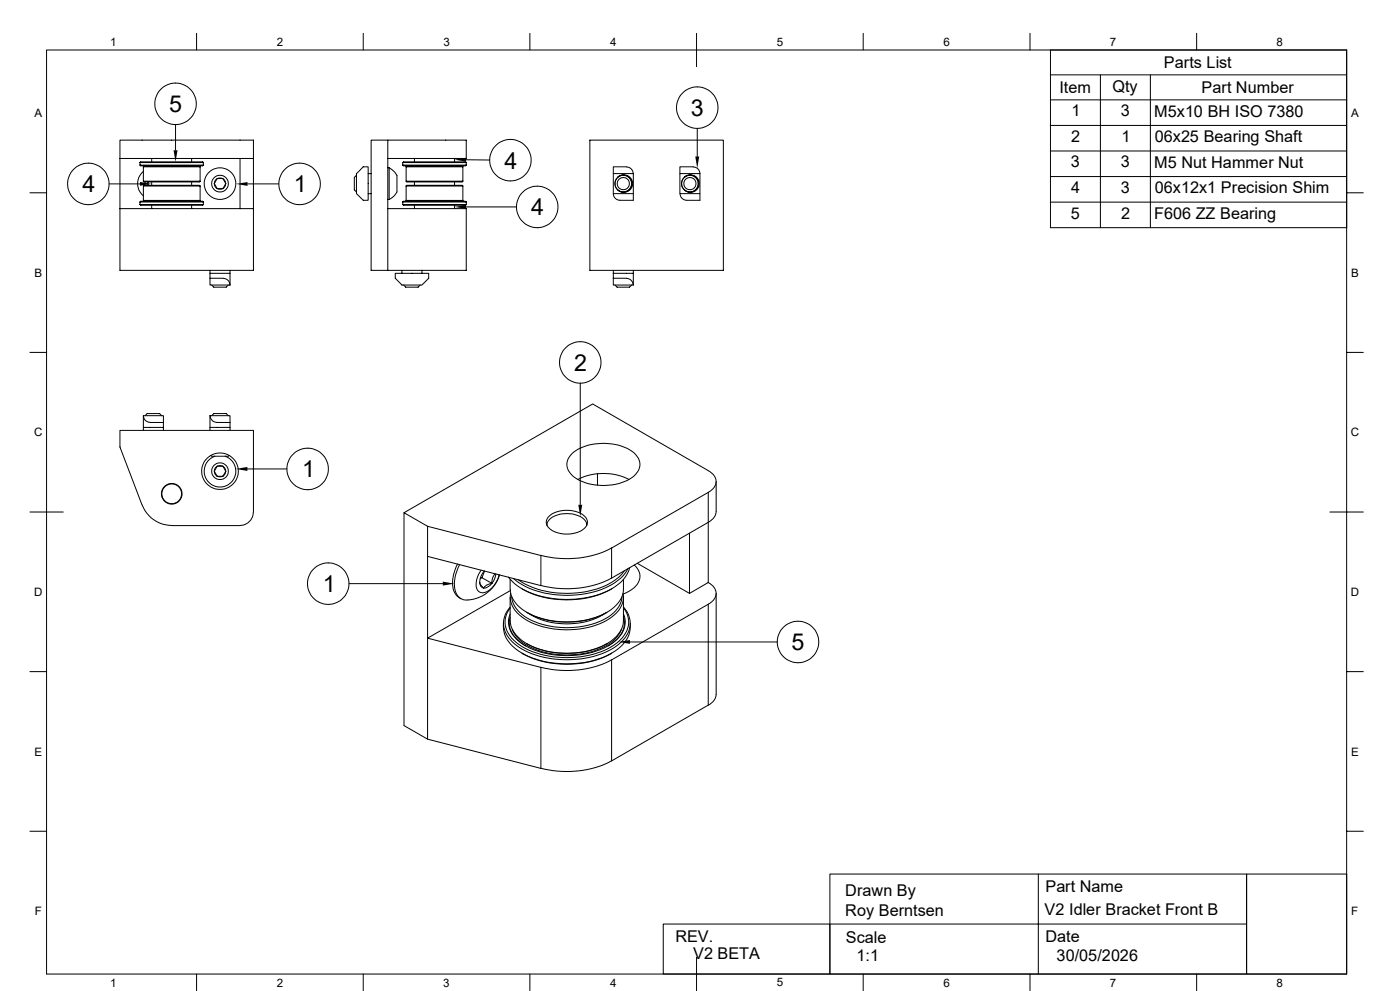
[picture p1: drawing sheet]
<svg xmlns="http://www.w3.org/2000/svg" width="420mm" height="297mm" viewBox="0 0 420 297" stroke-linecap="round" stroke-linejoin="round" font-family="sans-serif">
<g fill="none" stroke="#000" stroke-width=".3">
<path d="M14 15h390v276.9h-390zM59 10v5M109 10v5M159 10v5M209 10v10M259 10v5M309 10v5M359 10v5M404 15h-88.9v53.2h88.9M52.7 37.4v7.6M209.2 38.5v8.4M315.1 22.4h88.9"/>
<path d="M315.1 29.9h88.9M315.1 37.6h88.9M330.1 22.4v45.8M345.1 22.4v45.8M9 57.8h5M32.8 55.1h9.2M36 47.5v33.5h40v-33.5M36 47.5v-5.5h40v5.5h-4M36 47.5h36M42 49.5l.2 .2h18.6l.2-.2M42 49.5h19M42 48.7l.2-.2h18.6l.2 .2"/>
<path d="M42 48.7h19M42 48.7v.8M43 55.8l.2-.3h16.6l.2 .3M43 55.8h17M43 54.3l.2 .2h16.6l.2-.2M43 54.3h17M43 50h17M43 50v4.3M43 55.8v4.3M43 51.4a4.8 4.8 0 0 0 0 7.3M43.1 49.9h16.8M43.1 49.7v.2"/>
<path d="M43.1 49.9l-.1 .1M43.6 54.5v1M44.4 54.5v1M44.6 54.5a.58 .58 0 0 0 0 1M45.5 47.5v1M45.5 54.5v1M57.5 47.5v1M57.5 54.5v1M59.9 49.7v.2M59.9 49.9l.1 .1M60 50v4.3M60 55.8v4.3"/>
<path d="M61 48.7v.8M67.7 55a1.69 1.69 0 0 1-2.5 1.5M67.7 55a1.7 1.7 0 0 0-2.6-1.4 1.7 1.7 0 0 0 .1 2.9M67.7 55l-.6 1.1a1.24 1.24 0 0 1-1.4 .4h-.5M67.7 55l-.6-1.1a1.17 1.17 0 0 0-1.4-.4h-.1a1.24 1.24 0 0 0-1.1 1.1 1.06 1.06 0 0 0 .4 1.4l.3 .5M72 47.5v15M74.3 55.1h9.3M106.9 52.5l-.6 .7v3.7l.6 .6M110.4 52v-2h-1.4l-2.1 2v6l2.1 2h1.4v-8h.9M110.4 58h.9M116.3 42h-5v39h28.6v-18.5h-23.6M116.3 42h23.6v5.5h-23.6z"/>
<path d="M116.3 50.2h.5v9.6M116.3 47.5v33.5M116.3 59.8h.5M116.7 50.3l1.4 1 1 1.3M119.1 52.5v2.5a4 4 0 0 1-.6 3.4l-1.7 1.4M120.8 49.5l.3 .2h18.5l.3-.2M120.8 49.5h19.1M120.8 48.7l.3-.2h18.5l.3 .2M120.8 48.7h19.1M120.8 48.7v.8M121.8 55.8l.2-.3h16.6l.3 .3M121.8 55.8h17.1"/>
<path d="M121.8 54.3l.2 .2h16.6l.3-.2M121.8 54.3h17.1M121.8 50h17.1M121.8 50v4.3M121.8 55.8v4.3M122 49.9h16.7M122 49.7v.2M122 49.9l-.2 .1M124.3 47.5v1M124.3 54.5v1M136.4 47.5v1M136.4 54.5v1"/>
<path d="M138.7 49.7v.2M138.7 49.9l.2 .1M138.9 50v4.3M138.9 55.8v4.3M139.8 47.9l7.1 .1M139.9 48.7v.8M177 42h40v39h-40zM184 50h4a2.02 2.02 0 0 1 1.9 2h-5.9zM184 52v6h6M185.3 53.2l1.1-.7 1.1-.1 .9 .3 .8 .7a2.53 2.53 0 0 1 .5 2.4l-.6 .9-1.1 .8-1.1 .2-1.3-.5-.3-.3 1.3 .6h.7l1.1-.4 .9-1 .2-1.4-.6-1.3-1.3-.8h-1.2zM185.3 53.2a2.46 2.46 0 0 0 0 3.7M190 52v8h-4a2.02 2.02 0 0 1-2-2"/>
<path d="M204 50h4a2.02 2.02 0 0 1 2 2h-6zM204 52v6h6M205.3 53.2a2.46 2.46 0 0 0 0 3.7M205.4 53l.9-.5 1.1-.1 .9 .3 .9 .7a2.79 2.79 0 0 1 .5 2.4l-.7 1.1-1.1 .6-1 .2-1.3-.6-.3-.2 1.3 .6 1.7-.4 .9-.8 .3-1.4-.5-1.3-1-.9-1.2-.2-.9 .2-.6 .5zM210 52v8h-4a2.02 2.02 0 0 1-2-2M315.1 45.3h88.9M315.1 52.9h88.9M404 57.8h5M36 62.5h36M42 60.5l.2-.2h18.6l.2 .2M42 60.5h19M42 61.3l.2 .2h18.6l.2-.2"/>
<path d="M42 61.3h19M42 60.5v.8M43 60.1h17M43 60.1l.1 .1M43.1 60.2h16.8M43.1 60.2v.1M45.5 61.5v1M57.5 61.5v1M59.9 60.2v.1M60 60.1l-.1 .1M61 60.5v.8M72 62.5h4"/>
<path d="M120.8 60.5l.3-.2h18.5l.3 .2M120.8 60.5h19.1M120.8 61.3l.3 .2h18.5l.3-.2M120.8 61.3h19.1M120.8 60.5v.8M121.8 60.1h17.1M121.8 60.1l.2 .1M122 60.2h16.7M122 60.2v.1M124.3 61.5v1M136.4 61.5v1M138.7 60.2v.1"/>
<path d="M138.9 60.1l-.2 .1M139.8 62h15.1M139.9 60.5v.8M315.1 60.6h88.9M63 83.4v2h6M63 81v.9M63.5 85.4l.6 .7h3.8l.6-.7M67 83.4a2.02 2.02 0 0 1 2 2M67 83.4h-4v-1.5h6v3.5M69 81v.9M120.6 81v.9h8v1.5l-2 2h-6l-2-2v-1.5h2M121.1 85.4l.6 .7h3.7l.7-.7"/>
<path d="M126.6 81v.9M184 83.4v-1.5h6v3.5M184 81v.9M184.5 85.4l.6 .7h3.7l.7-.7M188 83.4h-4v2h6M188 83.4a2.02 2.02 0 0 1 1.9 2M190 81v.9M9 105.6h5M174.1 114.9v36.4M404 105.6h5M43 124.6h6v2h-4a2.02 2.02 0 0 1-2-2zM43 124.6v3.5h6v-1.5"/>
<path d="M43 128.1v.9M43.5 124.6l.7-.6h3.7l.6 .6M49 128.1v.9M63 124.6v3.5h6v-1.5M63 128.1v.9M63 124.6h6v2h-4a2.02 2.02 0 0 1-2-2zM63.2 136.5a4.1 4.1 0 0 0 2.8 .2h2.5l.3-.2M63.5 124.6l.6-.6h3.8l.6 .6M64.5 136.7a4.7 4.7 0 0 0-2.3 7.3 4.7 4.7 0 0 0 7.6 0 4.7 4.7 0 0 0-2.3-7.3M69 128.1v.9M171.8 135.8a16.2 16.2 0 0 1 18.4 0 4.3 4.3 0 0 1-.5 7.3 16.4 16.4 0 0 1-17.9-.5 4.3 4.3 0 0 1 0-6.8zM9 153.5h10"/>
<path d="M42.6 151.4l-6.6-17.4v-5h40v24.5M42.7 151.4a9.7 9.7 0 0 0 8.8 6.1h20.5a4 4 0 0 0 4-4M67.7 141.2a1.69 1.69 0 0 1-2.5 1.5M67.7 141.2a1.7 1.7 0 0 0-2.6-1.4 1.7 1.7 0 0 0 .1 2.9M67.7 141.2l-.6 1.1a1.23 1.23 0 0 1-1.5 .4h-.4M67.7 141.2l-.6-1.1a1.24 1.24 0 0 0-1.4-.4h-.5l-.7 1.1a1.01 1.01 0 0 0 .4 1.4l.3 .5M74.2 140.5h11.9M121.2 153.7v63.8l7.1 4 34 8.8v-30.3M164 157.4h.1M164.6 154.8a8.8 8.8 0 0 1 10.9 0 2.5 2.5 0 0 1-1 4.2 9.1 9.1 0 0 1-9.9-.8 2.26 2.26 0 0 1 0-3.4zM173.3 143.7a17.2 17.2 0 0 1 15.4 0M176 157.4a4.1 4.1 0 0 0-3.8-3.3 7.9 7.9 0 0 0-7.8 2.1l-.3 1.2"/>
<path d="M179.2 141.9v3.6M206.8 159.8v18l5.7-3.2v-27l-29 16.7M212.5 156.5l-29 16.8M212.5 141.1l-34.7-20-56.6 32.6 7.1 4M212.5 141.1a3.4 3.4 0 0 1 2.3 3.2 3.4 3.4 0 0 1-2.3 3.2M214.8 144.3v9a3.9 3.9 0 0 1-2.3 3.2M398.9 153.5h10.1M104.7 174.9h28.1M128.3 166.8l34 8.7M128.3 166.8v54.7M128.3 166.8v-9.1l34 8.8v9M137.2 169a9.7 9.7 0 0 0-.6 9l1.7 1.5"/>
<path d="M137.9 169.2a9.5 9.5 0 0 0-.7 9.2 4 4 0 0 0 4.9 1.2 10.6 10.6 0 0 0 7.8-7.3M143.9 174.5l.2 .7 1 1.1M143.9 174.5a1.44 1.44 0 0 0 1.2 1.7M144 173.4l.6-.3 .7-1.9a5 5 0 0 0-1.4 3.3M144.4 170.9a5.9 5.9 0 0 0-1.1 6.1 2.44 2.44 0 0 0 3.7-.3 8.5 8.5 0 0 0 2.7-4.4M144.6 173.1l3 1.7M147.6 174.8a3.3 3.3 0 0 1-2.5 1.4M147.6 174.8l-1.7 .6-.8 .9M148.5 172l-.7 1.1-.2 1.7M148.8 172l-.4 1.5-.8 1.3M153 179l.1 7a9.4 9.4 0 0 0 6.4 7.7 26.9 26.9 0 0 0 23-1 8.3 8.3 0 0 0 4.5-6.7v-7M153 173.7a10 10 0 0 0 .8 5.8 14.8 14.8 0 0 0 10 6.2 26.1 26.1 0 0 0 19.5-3 8.1 8.1 0 0 0 3.7-6.1v-2.9"/>
<path d="M153 177l-24.7 14.3 34 8.7M153.2 177.8a7.4 7.4 0 0 0 4.2 7.7 26.1 26.1 0 0 0 25.4 0 7.6 7.6 0 0 0 4.1-7.7M153.5 178.9a9 9 0 0 0 5.9 7 26.2 26.2 0 0 0 23.1-1 8.4 8.4 0 0 0 4.1-6M156.5 176.4l.3 .3M183.5 164.3v9M183.5 173.2a29.7 29.7 0 0 1-21.2 2.3M183.5 164.2a29.7 29.7 0 0 1-21.2 2.3M183.5 176.4a29.1 29.1 0 0 1-26.6 .3M187.3 171.1a17.9 17.9 0 0 1-12 6.3 27.5 27.5 0 0 1-19.9-3.7M188.4 170.4a16.1 16.1 0 0 1-11.6 7.3 29.3 29.3 0 0 1-21.2-3.1l-1.6-1.2M188.9 170.1a12.2 12.2 0 0 1-8.6 7.8 29.5 29.5 0 0 1-24.9-2.2l-2.9-2.7M190.2 169.3a4.3 4.3 0 0 1-.5 7.2l-2.7 1.5"/>
<path d="M191.2 168.8l15.6 9M212.5 174.6a3.4 3.4 0 0 1 2.3 3.2 3.4 3.4 0 0 1-2.3 3.3M214.8 177.8v30.3a3.9 3.9 0 0 1-2.3 3.2M151 186.8v1.2M153 181.9a7.1 7.1 0 0 0 .9 10.7 25.8 25.8 0 0 0 18.9 5 20.7 20.7 0 0 0 14.7-6.4 6.9 6.9 0 0 0-.4-9.3M153 185a7 7 0 0 0 3.2 7.6l1.5 1M153.1 182.2a6.8 6.8 0 0 0 1.1 9.7 24.3 24.3 0 0 0 17.2 5.2 21.7 21.7 0 0 0 15.2-5.8 6.7 6.7 0 0 0 .4-9.1M153.1 184a7 7 0 0 0 3.1 8.6 26.7 26.7 0 0 0 22.7 2.5 12.7 12.7 0 0 0 8.3-6.6l.4-2.3-.6-2.2M153.7 188.6a12.9 12.9 0 0 0 9 6.7 25.6 25.6 0 0 0 20.6-2.7l2-1.9 1.1-2.1M156.5 195.7l.3 .3M157.9 192.9l.3 .1M157.9 183.5a26.1 26.1 0 0 0 24.2 0"/>
<path d="M158.2 193a26.2 26.2 0 0 0 23.7 0M158.7 183.9a22.4 22.4 0 0 0 22.7 0M182.1 192.9l-.2 .1M183.5 197.8l29-16.7v30.2l-29 16.7zM183.5 197.7a29.7 29.7 0 0 1-21.2 2.3M183.5 195.7a29.1 29.1 0 0 1-26.6 .3M187.1 185a7 7 0 0 1-3.2 7.6l-1.5 1M189 192.4h44.2M189.1 186.8a9.1 9.1 0 0 1-5.6 8.9 29.4 29.4 0 0 1-27.8-.5 8.9 8.9 0 0 1-4.7-7.2M9 201.3h5M404 201.3h5M183.5 228a29.7 29.7 0 0 1-21.2 2.3"/>
<path d="M9 249.1h5M404 249.1h5M199 276.9h50v15h-50zM249 262h125v29.9h-125zM249 276.9h125M311.5 262v29.9M374 262h30v29.9h-30zM59 291.9v5M109 291.9v5M159 291.9v5M209 286.9v10M259 291.9v5"/>
<path d="M309 291.9v5M359 291.9v5"/>
<circle cx="52.6" cy="31.1" r="6.2"/>
<circle cx="209.2" cy="32.3" r="6.2"/>
<circle cx="26.5" cy="55.1" r="6.2"/>
<circle cx="66" cy="55" r="2.51"/>
<circle cx="66" cy="55" r="4.7"/>
<circle cx="89.9" cy="55.1" r="6.2"/>
<circle cx="153.1" cy="48" r="6.2"/>
<circle cx="187" cy="55" r="2.51"/>
<circle cx="187" cy="55" r="1.83"/>
<circle cx="207" cy="55" r="2.51"/>
<circle cx="207" cy="55" r="1.83"/>
<circle cx="161.2" cy="62" r="6.2"/>
<circle cx="174.1" cy="108.6" r="6.2"/>
<circle cx="51.5" cy="148" r="3.1"/>
<circle cx="51.5" cy="148" r="2.97"/>
<circle cx="66" cy="141.2" r="5.5"/>
<circle cx="66" cy="141.2" r="2.51"/>
<circle cx="92.3" cy="140.5" r="6.2"/>
<circle cx="98.5" cy="174.9" r="6.2"/>
<circle cx="239.4" cy="192.4" r="6.2"/>
</g>
<path d="M42 54.5l3.5 .6-3.5 .6zM52.1 45h1.2l-.6 3.5zM70.7 55.1l3.6-.5v1.1zM136.3 47.8l3.5-.5v1.2zM208.6 46.9h1.2l-.6 3.5zM136.3 62l3.5-.6v1.2zM70.7 140.5l3.5-.5v1.1zM173.5 151.3h1.2l-.6 3.5zM132.8 174.3l3.5 .6-3.5 .6zM185.5 192.4l3.5-.6v1.2z" fill="#000"/>
<g font-size="7">
<text x="50.7" y="33.6">5</text>
<text x="207.3" y="34.7">3</text>
<text x="151.3" y="50.5">4</text>
<text x="24.7" y="57.6">4</text>
<text x="88.2" y="57.7">1</text>
<text x="159.3" y="64.5">4</text>
<text x="172.2" y="111.2">2</text>
<text x="90.6" y="143.1">1</text>
<text x="96.8" y="177.4">1</text>
<text x="237.4" y="194.9">5</text>
</g>
<g font-size="4.9">
<text x="349.2" y="20.4">Parts List</text>
<text x="317.8" y="27.9">Item</text>
<text x="333.7" y="27.4">Qty</text>
<text x="360.5" y="27.9">Part Number</text>
<text x="321.4" y="34.8">1</text>
<text x="336.2" y="34.8">3</text>
<text x="346.2" y="35">M5x10 BH ISO 7380</text>
<text x="321.3" y="42.5">2</text>
<text x="336.4" y="42.5">1</text>
<text x="346.4" y="42.6">06x25 Bearing Shaft</text>
<text x="321.3" y="50.2">3</text>
<text x="336.3" y="50.2">3</text>
<text x="346.2" y="50.2">M5 Nut Hammer Nut</text>
<text x="321.4" y="57.8">4</text>
<text x="336.2" y="57.8">3</text>
<text x="346.4" y="58">06x12x1 Precision Shim</text>
<text x="321.3" y="65.5">5</text>
<text x="336.3" y="65.5">2</text>
<text x="346.2" y="65.6">F606 ZZ Bearing</text>
<text x="253.6" y="268.4">Drawn By</text>
<text x="313.6" y="267.5">Part Name</text>
<text x="253.6" y="274.7">Roy Berntsen</text>
<text x="313.3" y="274.3">V2 Idler Bracket Front B</text>
<text x="202.6" y="282.4">REV.</text>
<text x="207.9" y="287.4">V2 BETA</text>
<text x="253.7" y="282.5">Scale</text>
<text x="257" y="288">1:1</text>
<text x="313.6" y="282.4">Date</text>
<text x="316.9" y="288">30/05/2026</text>
</g>
<g font-size="3.5">
<text x="33" y="13.7">1</text>
<text x="83" y="13.7">2</text>
<text x="133" y="13.7">3</text>
<text x="183" y="13.7">4</text>
<text x="233" y="13.7">5</text>
<text x="283" y="13.7">6</text>
<text x="333" y="13.7">7</text>
<text x="383" y="13.7">8</text>
<text x="10.3" y="35.1">A</text>
<text x="405.3" y="35.1">A</text>
<text x="10.3" y="83">B</text>
<text x="405.3" y="83">B</text>
<text x="10.2" y="130.8">C</text>
<text x="405.2" y="130.8">C</text>
<text x="10.2" y="178.6">D</text>
<text x="405.2" y="178.6">D</text>
<text x="10.3" y="226.4">E</text>
<text x="405.3" y="226.4">E</text>
<text x="10.4" y="274.3">F</text>
<text x="405.4" y="274.3">F</text>
<text x="33" y="295.7">1</text>
<text x="83" y="295.7">2</text>
<text x="133" y="295.7">3</text>
<text x="183" y="295.7">4</text>
<text x="233" y="295.7">5</text>
<text x="283" y="295.7">6</text>
<text x="333" y="295.7">7</text>
<text x="383" y="295.7">8</text>
</g>
</svg>
